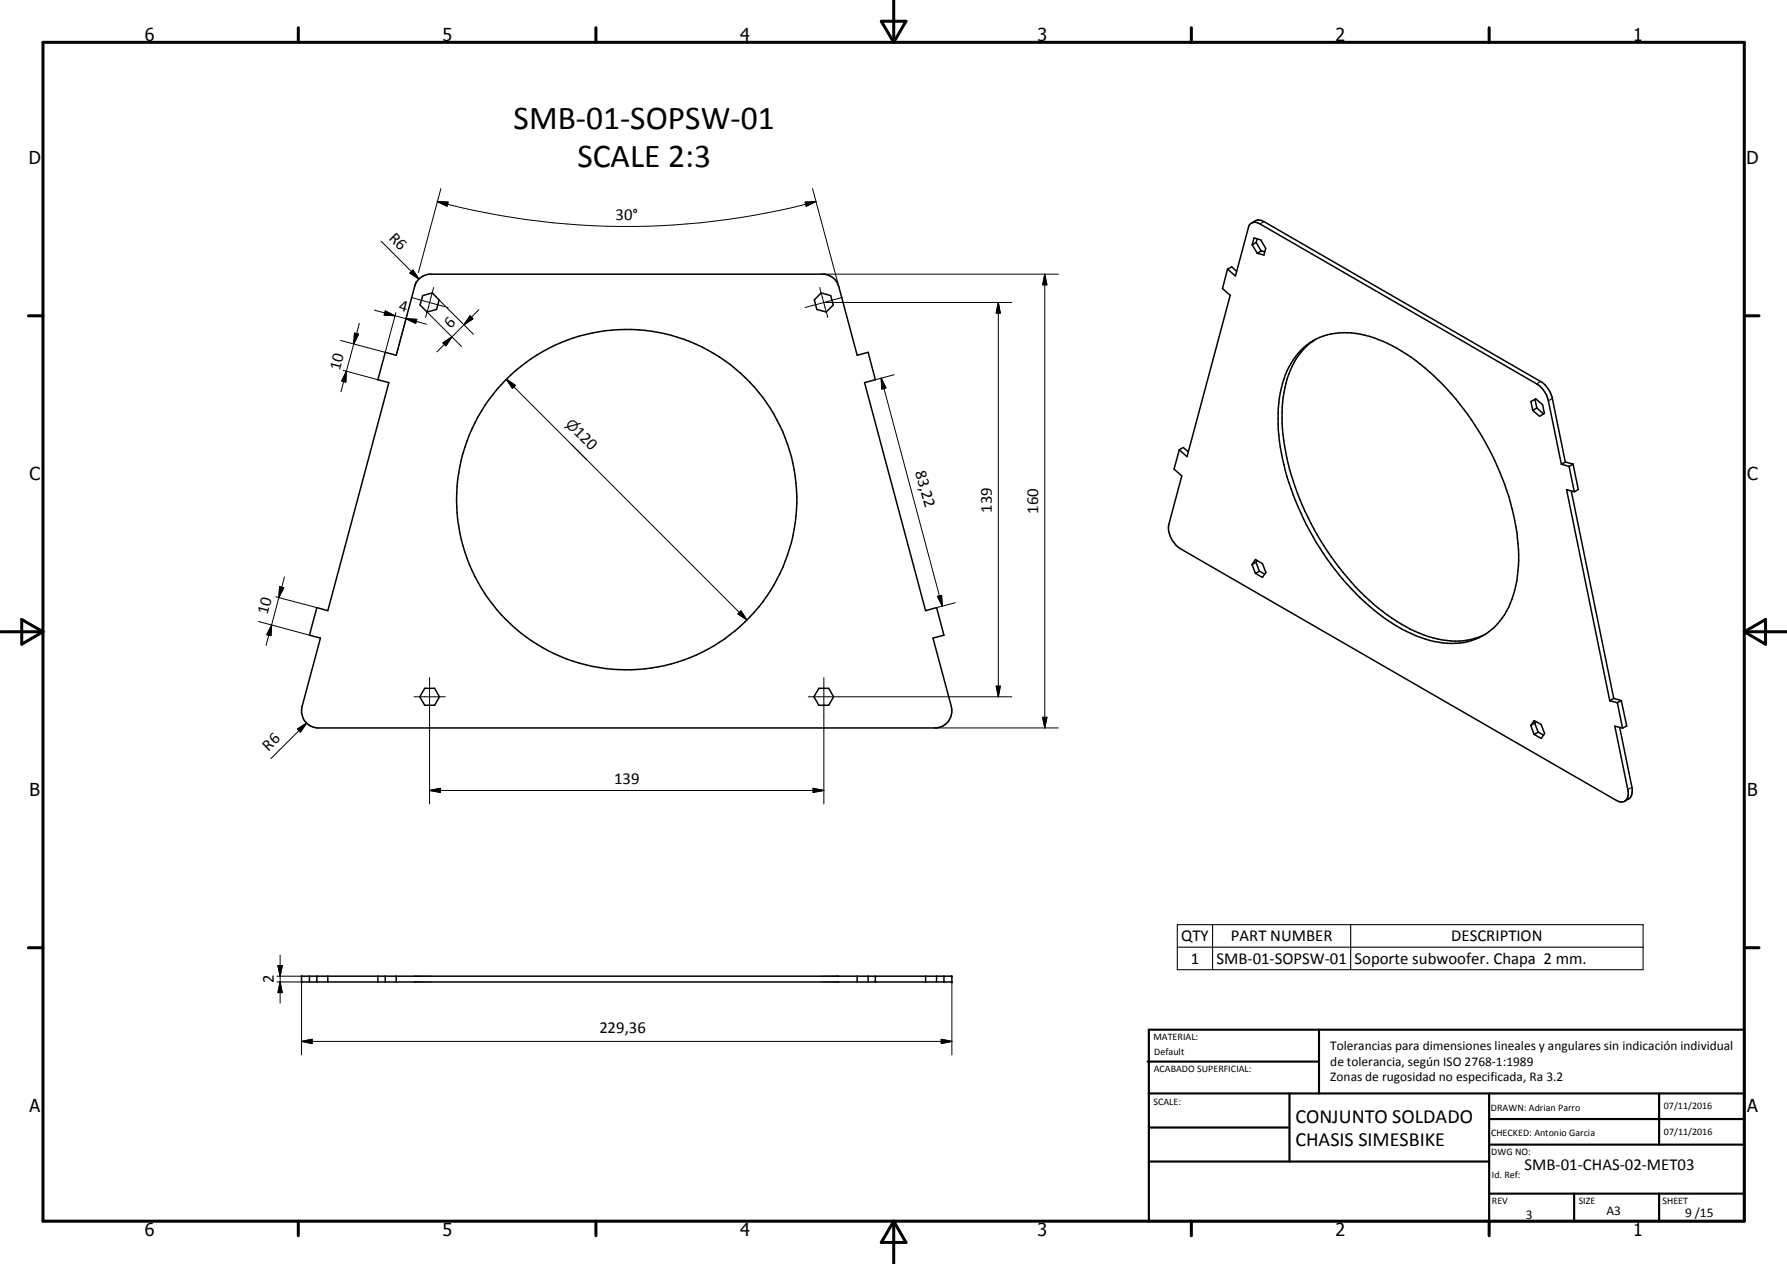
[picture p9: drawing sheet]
<svg xmlns="http://www.w3.org/2000/svg" width="420mm" height="297mm" viewBox="0 0 420 297" stroke-linecap="round" stroke-linejoin="round" font-family="sans-serif">
<g fill="none" stroke="#000" stroke-width=".35">
<path d="M294.2 52.5a2.28 2.28 0 0 1 3-.4l65 37.6a6.3 6.3 0 0 1 2.8 3.9l3 15M294.4 57.5l.4-1.6 1.6 .5 1.2 2-.4 1.5-1.6-.4M294.4 57.5l1.2 2M295.3 57l-.9 .5M295.3 57l1.2 2M295.6 56.1l-.3 .9M296.5 59l.9 .2M296.5 59l-.9 .5M98.4 65.7l1.1-.8 1.4-.5h92.9a4.1 4.1 0 0 1 3.4 3l4.3 16.1 2.6-.7 1.7 6.4-2.5 .7 14.3 53.6 2.6-.7 1.7 6.5-2.5 .6 4.3 16.1a4.1 4.1 0 0 1-3.4 5.1h-145.9a4 4 0 0 1-3.4-5.1l4.3-16.1-2.5-.6 1.7-6.5 2.6 .7 14.3-53.6-2.6-.7 1.8-6.4 2.6 .7 4.3-16.1zM99.4 69.5l2.2-.7 1.6 1.7-.6 2.2-2.2 .6-1.6-1.6zM193.1 68.8l2.2 .7 .6 2.2-1.6 1.6-2.2-.6-.6-2.2zM288.6 63.2l1.9 1.7 3-11.4a1.64 1.64 0 0 1 2.7-.9l65.1 37.6a6.3 6.3 0 0 1 2.8 4l3 14.9"/>
<path d="M288.6 63.2l-1.2 4.6 1.9 1.6-10.2 37.9-1.8-1.6M288.6 63.2l1-.5 1.1 1.1M309.3 79.8a16.6 16.6 0 0 0-7.2 11.3 44.1 44.1 0 0 0 2.5 23.5 64.9 64.9 0 0 0 21.5 29.8 28.7 28.7 0 0 0 17 6.3l2.8-.4 3.3-1.2M305.8 82.3a14.7 14.7 0 0 1 14-3.8 37.3 37.3 0 0 1 18.4 10.9 65.3 65.3 0 0 1 18.4 35.7 32.6 32.6 0 0 1-1.9 17.6 14.5 14.5 0 0 1-16.5 8.2 35 35 0 0 1-17.3-9.4 65.2 65.2 0 0 1-20.1-37.9 30.5 30.5 0 0 1 1.8-16.4l1.5-2.7zM359.9 94.4l1.2-.7 1.6 1.4 .4 2.1-1.1 .6-1.6-1.4zM360.9 93.9l.4 2M361.3 95.9l-.9 .5M361.3 95.9l1.6 1.4M277.3 105.7l-1.3 4.5 1.9 1.6-3.1 11.4a5.9 5.9 0 0 0 2.7 5.7l102.5 59.2a1.74 1.74 0 0 0 2 .2 1.74 1.74 0 0 0 .9-1.9l-3.2-15.8 1.8 .5M277.3 105.7l.9-.5 1.2 1M367.1 109.1l1.8 .5M368 108.6l1.9 .5"/>
<path d="M368 108.6l-.9 .5M368.9 109.6l1.3 6M369.4 115.4l10 48.7M369.9 109.1l-1 .5M369.9 109.1l1.2 5.9-.9 .6M370.2 115.6l-1.9-.5 10.2 49.6M294.4 132.7l.8 2M294.4 132.7l.8-1.2 1.6 1 .8 2-.8 1.2-1.6-1M295.3 132.1l.8 2.1M295.3 132.1l-.9 .6M295.6 131.7l-.3 .4M296.1 134.2l-.9 .5"/>
<path d="M296.1 134.2l1.3 .7M99.9 161.8h2.3l1.1 1.9-1.1 2h-2.3l-1.2-2zM192.5 161.8h2.3l1.2 1.9-1.2 2h-2.3l-1.1-2zM359.9 170.5l.8 2.1M359.9 170.5l.8-1.2 1.7 1 .8 2.1-.8 1.1-1.7-.9M360.8 169.9l.8 2.1M360.8 169.9l-.9 .6M361.1 169.5l-.3 .4M361.6 172l-.9 .6M361.6 172l1.3 .8M378.5 164.7l1.8 .4M379.4 164.1l1.8 .5"/>
<path d="M379.4 164.1l-.9 .6M380.3 165.1l1.2 6M380.8 170.9l2.9 14.1a2.54 2.54 0 0 1-1.7 3.3M381.2 164.6l1.3 6-1 .5M381.2 164.6l-.9 .5M70.9 229.4h152.9v1.4h-152.9zM72.8 229.4v1.4M74.5 229.4v1.4M77.1 229.4v1.4M88.8 229.4v1.4M90.6 229.4v1.4M93.2 229.4v1.4"/>
<path d="M201.5 229.4v1.4M204.1 229.4v1.4M205.8 229.4v1.4M217.6 229.4v1.4M220.2 229.4v1.4M221.9 229.4v1.4"/>
<circle cx="147.4" cy="117.4" r="40"/>
</g>
<path d="M297.2 52.1l-1 .5M362.2 89.7l-.9 .5M365 93.6l-.9 .6M383.7 185l-1 .5M276.8 217.3h109.5v10.6h-109.5zM285.1 217.3v10.6M317.6 217.3v10.6M276.8 222.6h109.5" fill="none" stroke="#000" stroke-width=".25"/>
<g fill="#000">
<circle cx="70.9" cy="230.8" r=".18"/>
<circle cx="70.9" cy="229.4" r=".18"/>
<circle cx="223.8" cy="229.4" r=".18"/>
<circle cx="223.8" cy="230.8" r=".18"/>
</g>
<g fill="none" stroke="#000" stroke-width=".71">
<path d="M10.1 9.9h400v277.1h-400zM70.1 6.5v3.4M140.1 6.5v3.4M207.2 5h5.8l-2.9 4.9zM210.1 0v9.9M280.1 6.5v3.4M350.1 6.5v3.4M6.7 74.2h3.4M410.1 74.2h3.5M.1 148.5h10M5.1 145.6l5 2.9-5 2.9zM410.1 148.5h10"/>
<path d="M410.1 148.5l5-2.9v5.8zM6.7 222.7h3.4M410.1 222.7h3.5M70.1 287v3.4M140.1 287v3.4M210.1 287v10M210.1 287l2.9 5h-5.8zM280.1 287v3.4M350.1 287v3.4"/>
</g>
<g fill="none" stroke="#000" stroke-width=".51">
<path d="M269.8 249.5h40.3M270.1 242h140v45h-140zM270.1 257h140M303.2 257v16M310.1 242v15M350.1 257v30M390.1 257v12M270.1 265h33.1M270.1 273h80M350.1 269h60M350.1 263h60M350.1 280.5h60"/>
<path d="M370.1 280.5v6.5M390.1 280.5v6.5"/>
</g>
<g fill="none" stroke="#000" stroke-width=".24">
<path d="M89.6 56.7l8.9 8.9M102.8 47.4l2.6 .1-.3 1zM102.8 47.4a172.3 172.3 0 0 0 89 0M103.7 44.3l-5.3 19.8M189.3 47.5l2.5-.1-2.2 1.1zM191 44.3l6.2 23.1M83.3 78.3l1 .2-1.1 2.3zM84.5 76l-1.3 4.8M88 72.9l4.9 1.3M90.6 73.1l2.3 1.1-2.6-.2zM92.9 74.2l7.4 2M93.1 73.4l-2.5 9.4-10.5-2.8"/>
<path d="M95.5 74.9l2.5 .2-.3 .9zM95.7 74.2l-2.5 9.3M96.4 64.2l.7-.7 1.4 2.1zM96.7 69.9l8.7 2.4M97.1 63.5l1.4 2.1-2.1-1.4zM97.8 66.2l-.3 1.2M100.5 73.4l8 8M102 67.6l-1.9 7M103.2 70.5l1.5 1.5M105 72.3l6.3 6.3M110.5 74.2l.7 .7-2.1 1.4zM112.6 72.8l-9.9 9.9"/>
<path d="M192.7 67.6l1.9 7M193.4 64.4h55.4M194.1 71.1h43.8M198 69.9l-8.7 2.4M234.7 71.1l.5 2.5h-1zM234.7 71.1v92.6M245.6 64.4l.6 2.5h-1.1zM245.6 64.4v106.7M80.7 87l8.1 2.2M81.4 87.2l-.1 2.6-1-.3zM81.4 87.2l-1.2 4.9M83.2 80.8l-1.8 6.4"/>
<path d="M104.1 80.6l2.1-1.4-1.4 2.1zM119.1 89.2l2.1 1.4-.7 .6zM119.1 89.2l56.5 56.5M207.2 88.9l1.1 2.2-1 .3zM207.2 88.9l14.4 53.6M210.3 88.1l-4.5 1.1M134.3 104.4l3.7 3.6M65.7 137.9l1 .2-1.1 2.3zM66.9 135.6l-1.3 4.8M60.8 146l12 3.3M63.9 146.9l-.2 2.5-1-.3zM63.9 146.9l-1.3 4.8"/>
<path d="M64.8 140.3l9.7 2.5M65.6 140.4l-1.7 6.5M101 159.3v29.6M174.2 143.6l1.4 2.1-2.1-1.4zM193.7 159.3v29.6M220.4 140.2l1-.3 .2 2.6zM224.6 141.6l-4.4 1.2M69.9 171.3l2.2-1.4-1.5 2.1zM72.1 169.9l-8.4 8.4M97.4 163.7h7.3M190 163.7h47.9M219.8 171.1h29"/>
<path d="M234.2 161.2h1l-.5 2.5zM245.1 168.6h1.1l-.6 2.5zM101 185.8l2.5-.5v.9zM101 185.8h92.7M191.2 185.3l2.5 .5-2.5 .4zM65.1 230.8h5.8v17.1M65.1 229.4h5.8M65.4 226.9h1l-.5 2.5zM65.9 230.8l.5 2.5h-1zM65.9 224.5v11.3M223.8 230.8v17.1M70.9 244.7l2.5-.5v1z"/>
<path d="M70.9 244.7h152.9M221.3 244.2l2.5 .5-2.5 .5z"/>
</g>
<g fill="#000">
<path d="M102.8 47.4l2.6 .1-.3 1zM189.3 47.5l2.5-.1-2.2 1.1zM83.3 78.3l1 .2-1.1 2.3zM90.6 73.1l2.3 1.1-2.6-.2zM97.1 63.5l1.4 2.1-2.1-1.4zM95.5 74.9l2.5 .2-.3 .9zM110.5 74.2l.7 .7-2.1 1.4zM234.7 71.1l.5 2.5h-1zM245.6 64.4l.6 2.5h-1.1zM81.4 87.2l-.1 2.6-1-.3zM104.1 80.6l2.1-1.4-1.4 2.1zM119.1 89.2l2.1 1.4-.7 .6z"/>
<path d="M207.2 88.9l1.1 2.2-1 .3zM65.7 137.9l1 .2-1.1 2.3zM63.9 146.9l-.2 2.5-1-.3zM174.2 143.6l1.4 2.1-2.1-1.4zM220.4 140.2l1-.3 .2 2.6zM69.9 171.3l2.2-1.4-1.5 2.1zM234.2 161.2h1l-.5 2.5zM245.1 168.6h1.1l-.6 2.5zM101 185.8l2.5-.5v.9zM191.2 185.3l2.5 .5-2.5 .4zM65.4 226.9h1l-.5 2.5zM65.9 230.8l.5 2.5h-1z"/>
<path d="M70.9 244.7l2.5-.5v1zM221.3 244.2l2.5 .5-2.5 .5z"/>
</g>
<g font-size="7.9">
<text x="120.8" y="30.3">SMB-01-SOPSW-01</text>
<text x="135.8" y="39.3">SCALE 2:3</text>
</g>
<g font-size="4.7">
<text x="304.6" y="263.8">CONJUNTO SOLDADO</text>
<text x="304.6" y="269.2">CHASIS SIMESBIKE</text>
</g>
<g font-size="4.2">
<text x="34" y="9.6">6</text>
<text x="104" y="9.6">5</text>
<text x="174" y="9.6">4</text>
<text x="244" y="9.6">3</text>
<text x="314" y="9.6">2</text>
<text x="384" y="9.6">1</text>
<text x="6.8" y="38.7">D</text>
<text x="410.6" y="38.7">D</text>
<text x="7" y="112.9">C</text>
<text x="410.8" y="112.9">C</text>
<text x="7" y="187.1">B</text>
<text x="410.8" y="187.1">B</text>
<text x="7" y="261.4">A</text>
<text x="410.8" y="261.4">A</text>
<text x="34" y="290.4">6</text>
<text x="104" y="290.4">5</text>
<text x="174" y="290.4">4</text>
<text x="244" y="290.4">3</text>
<text x="314" y="290.4">2</text>
<text x="384" y="290.4">1</text>
</g>
<g font-size="3.9">
<text x="144.7" y="51.6">30°</text>
<text x="91.3" y="56.1" transform="rotate(45 91.3 56.1)">R6</text>
<text x="93.6" y="72.8" transform="rotate(15 93.6 72.8)">4</text>
<text x="105.9" y="77.4" transform="rotate(-45 105.9 77.4)">6</text>
<text x="79.9" y="87.2" transform="rotate(-75 79.9 87.2)">10</text>
<text x="134.7" y="101.8" transform="rotate(45 134.7 101.8)">120</text>
<text x="215.2" y="110.8" transform="rotate(75 215.2 110.8)">83,22</text>
<text x="233.2" y="120.4" transform="rotate(-90 233.2 120.4)">139</text>
<text x="244.1" y="120.8" transform="rotate(-90 244.1 120.8)">160</text>
<text x="62.9" y="144.6" transform="rotate(-75 62.9 144.6)">10</text>
<text x="63.2" y="176.7" transform="rotate(-45 63.2 176.7)">R6</text>
<text x="144.4" y="184.2">139</text>
<text x="277.7" y="221.2">QTY</text>
<text x="289.4" y="221.2">PART NUMBER</text>
<text x="341.2" y="221.2">DESCRIPTION</text>
<text x="280" y="226.5">1</text>
<text x="286" y="226.5">SMB-01-SOPSW-01</text>
<text x="318.5" y="226.6">Soporte subwoofer. Chapa 2 mm.</text>
<text x="64.4" y="231.1" transform="rotate(-90 64.4 231.1)">2</text>
<text x="140.9" y="242.7">229,36</text>
<text x="358.5" y="275">SMB-01-CHAS-02-MET03</text>
</g>
<text font-size="3.3" x="132.8" y="99.8" transform="rotate(45 132.8 99.8)">⌀</text>
<g font-size="3.1">
<text x="312.7" y="246.8">Tolerancias para dimensiones lineales y angulares sin indicación individual</text>
<text x="312.7" y="250.4">de tolerancia, según ISO 2768-1:1989</text>
<text x="312.7" y="254">Zonas de rugosidad no especificada, Ra 3.2</text>
<text x="358.7" y="286.4">3</text>
<text x="377.7" y="285.6">A3</text>
<text x="396.2" y="285.9">9 /15</text>
</g>
<g font-size="2.4">
<text x="271.2" y="244.4">MATERIAL:</text>
<text x="271.3" y="252">ACABADO SUPERFICIAL:</text>
<text x="271.4" y="247.9">Default</text>
<text x="271.2" y="259.7">SCALE:</text>
<text x="350.6" y="261">DRAWN: Adrian Parro</text>
<text x="391.2" y="260.6">07/11/2016</text>
<text x="350.6" y="267">CHECKED: Antonio Garcia</text>
<text x="391.2" y="266.7">07/11/2016</text>
<text x="350.6" y="271.4">DWG NO:</text>
<text x="350.8" y="276.9">Id. Ref:</text>
<text x="350.8" y="282.8">REV</text>
<text x="371.2" y="282.9">SIZE</text>
<text x="390.9" y="282.9">SHEET</text>
</g>
</svg>
